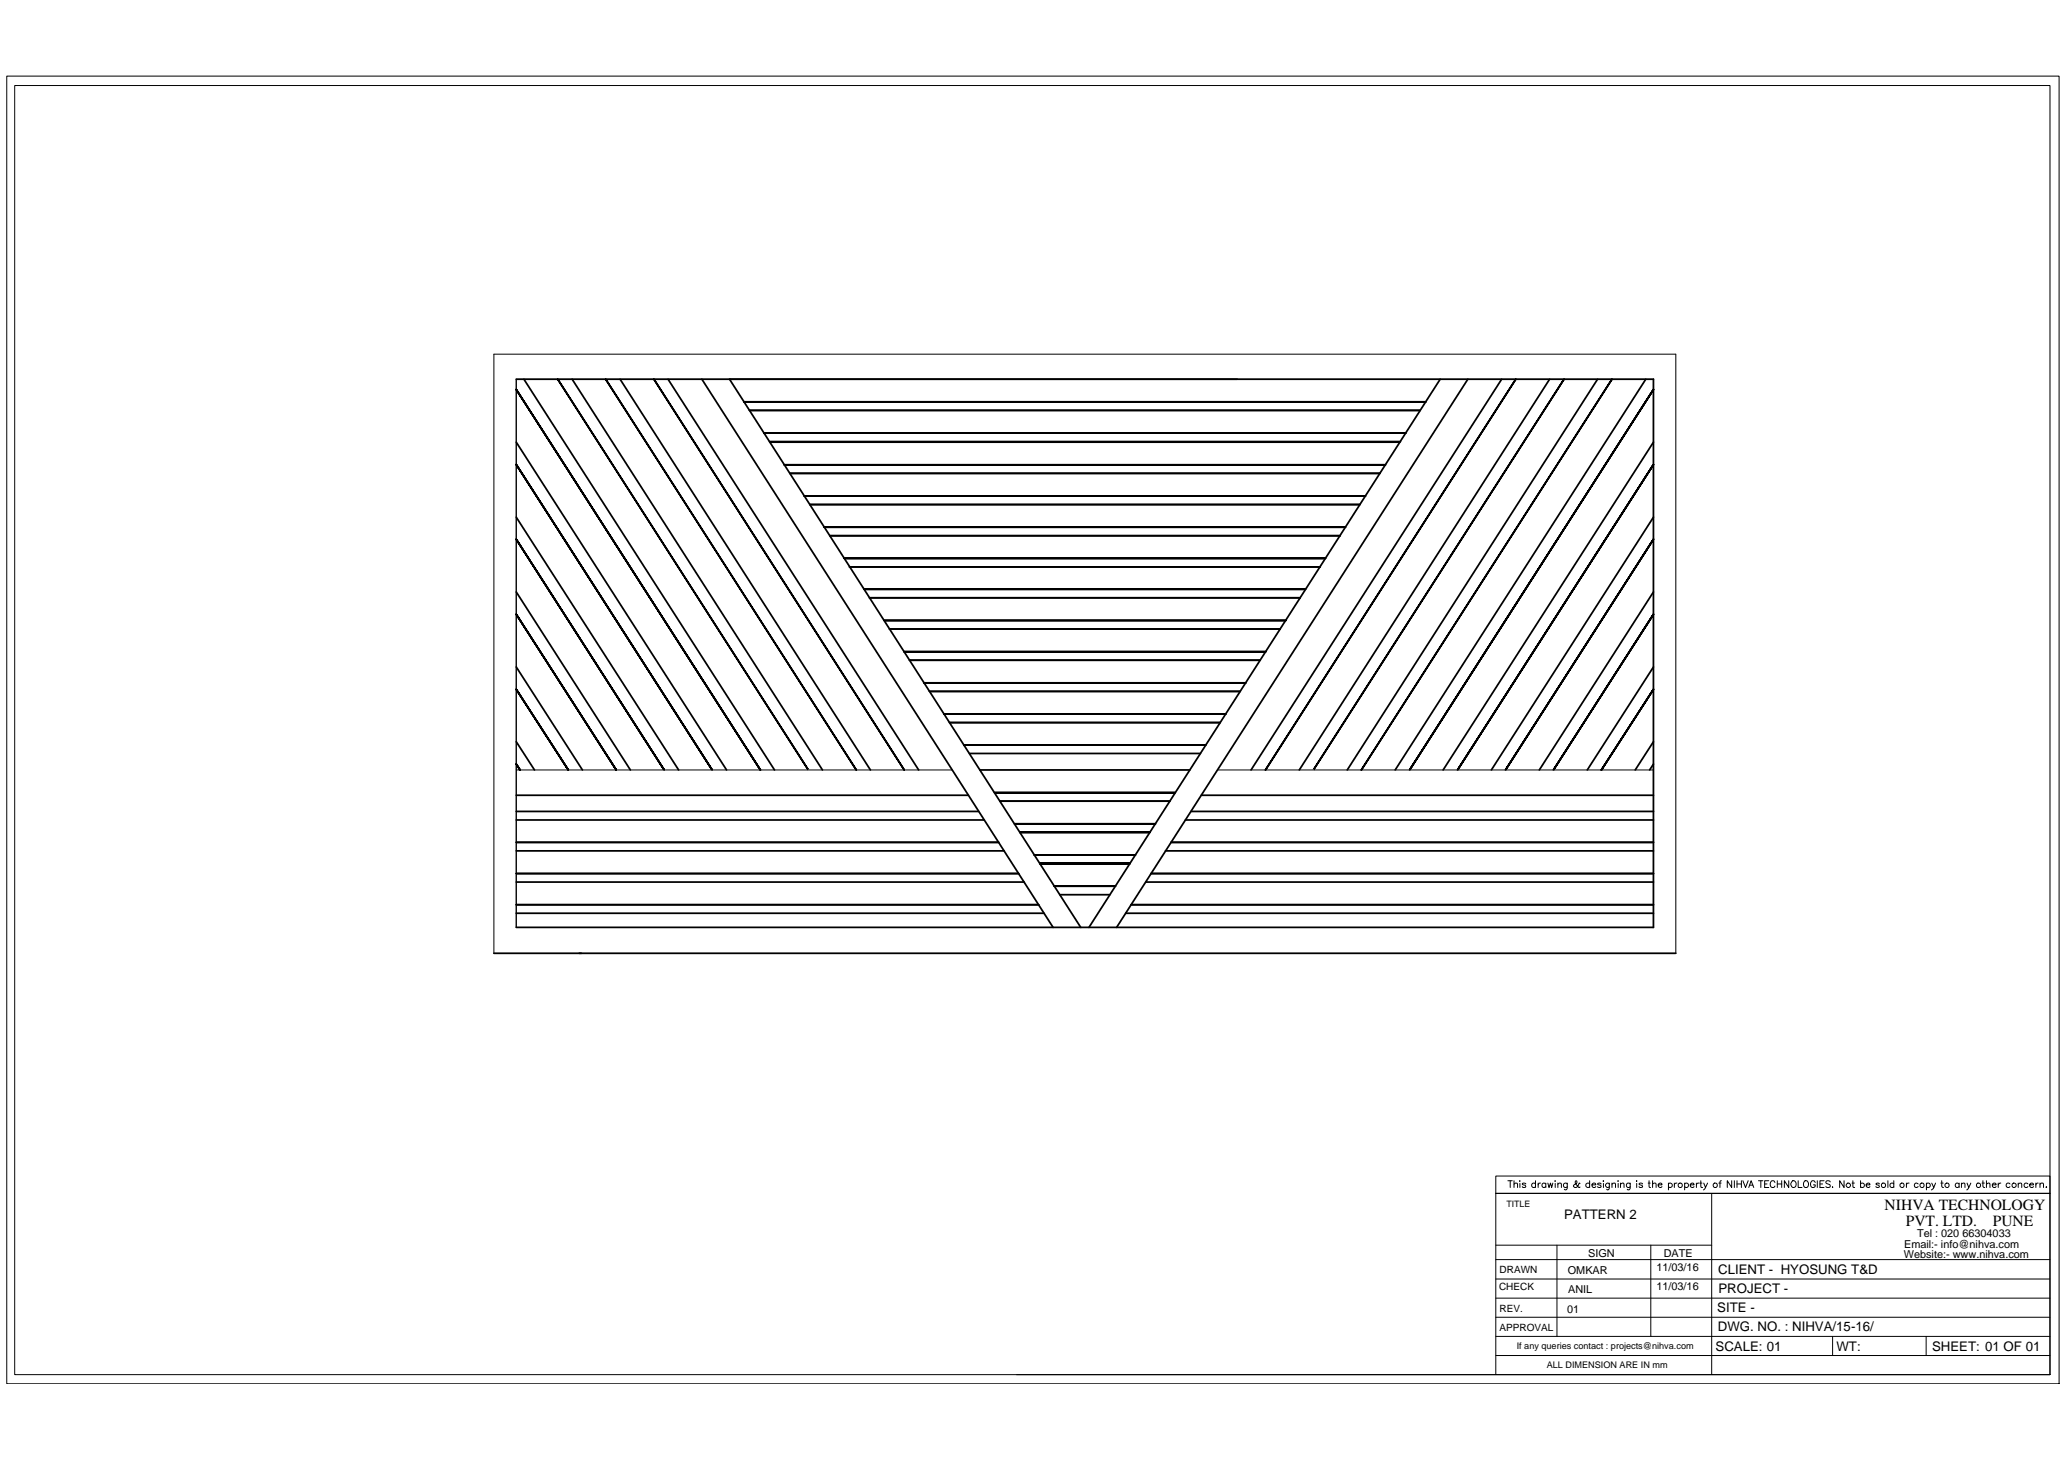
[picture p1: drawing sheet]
<svg xmlns="http://www.w3.org/2000/svg" width="297mm" height="210mm" viewBox="0 0 297 210" stroke-linecap="round" stroke-linejoin="round" font-family="sans-serif">
<!-- layer: 0 -->
<g fill="none" stroke="#000" stroke-width=".14">
<path d="M1 11h295.3v188.1h-295.3zM2.1 12.3h292.9v185.5h-292.9zM74.3 54.6v78.8M238 54.6v78.8M74.3 110.8h62.7M175.2 110.8h62.8M71.1 137.1v-86.1h170.1v86.1M215.3 169.2h79.7v2.5h-79.7zM215.3 179.1h31M217 169.9h.6M217.3 169.9v.9M217.9 170.4l.2-.2 .3 .1v.5"/>
<path d="M217.9 169.9v.9M218.7 169.9v.1zM218.7 170.3v.5M219.6 170.3l-.2-.1-.3 .1v.1l.4 .1 .1 .2-.2 .1-.3-.1M221 170.3a.31 .31 0 0 0-.5 0 .31 .31 0 0 0 0 .5 .31 .31 0 0 0 .5-.1M221 169.9v.9M221.4 170.2v.6M221.7 170.2l-.2 .1-.1 .2M222.5 170.3a.31 .31 0 0 0-.5 0 .31 .31 0 0 0 0 .5 .31 .31 0 0 0 .5-.1M222.5 170.2v.6M222.8 170.2l.1 .6 .2-.6 .2 .6 .2-.6M223.8 169.9v.1z"/>
<path d="M223.8 170.3v.5M224.1 179.1v13.2M224.2 170.4l.2-.2 .3 .1v.5M224.2 170.2v.6M225.6 170.2l-.1 .9-.1 .1-.3-.1M225.6 170.3a.31 .31 0 0 0-.5 0 .31 .31 0 0 0 0 .5 .31 .31 0 0 0 .5-.1M227.4 170.3l-.1-.1a.58 .58 0 0 1-.8 .6l-.1-.1 .1-.2 .4-.4-.1-.2-.1 .1v.3l.5 .5h.1h.1M228.8 170.3a.31 .31 0 0 0-.5 0 .31 .31 0 0 0 0 .5 .31 .31 0 0 0 .5-.1M228.8 169.9v.9M229.1 170.5h.6v-.1a.31 .31 0 0 0-.5-.1 .31 .31 0 0 0 0 .5 .31 .31 0 0 0 .5-.1M230.4 170.3l-.1-.1-.3 .1v.1l.3 .1 .1 .2-.1 .1-.4-.1M230.8 169.9v.1z"/>
<path d="M230.8 170.3v.5M231.6 170.2v.9l-.2 .1-.2-.1M231.6 170.3a.31 .31 0 0 0-.5 0 .31 .31 0 0 0 0 .5 .31 .31 0 0 0 .5-.1M232 170.4l.2-.2 .3 .1v.5M232 170.2v.6M232.9 169.9v.1zM232.9 170.3v.5M233.2 170.4l.3-.2 .2 .1v.5M233.2 170.2v.6M234.6 170.2v.9l-.2 .1-.2-.1M234.6 170.3a.31 .31 0 0 0-.4 0 .31 .31 0 0 0 0 .5 .31 .31 0 0 0 .4-.1M235.5 169.9v.1z"/>
<path d="M235.5 170.3v.5M236.4 170.3l-.2-.1-.3 .1 .4 .3v.2h-.2l-.2-.1M237.2 170.2h.3M237.3 169.9v.8l.1 .1h.1M237.6 179.1v13.2M237.8 170.4l.2-.2 .3 .1v.5M237.8 169.9v.9M238.6 170.5h.6v-.1a.31 .31 0 0 0-.5-.1 .31 .31 0 0 0 0 .5 .31 .31 0 0 0 .5-.1M240.1 170.3a.31 .31 0 0 1 .5 0 .31 .31 0 0 1 0 .5 .31 .31 0 0 1-.5-.1M240.1 170.2v1M241 170.2v.6M241.3 170.2l-.2 .1-.1 .2"/>
<path d="M242.4 170.3a.31 .31 0 0 1 .5 0 .31 .31 0 0 1 0 .5 .31 .31 0 0 1-.5-.1M242.4 170.2v1M243.2 170.5h.6v-.1a.31 .31 0 0 0-.5-.1 .31 .31 0 0 0 0 .5 .31 .31 0 0 0 .5-.1M244.1 170.2v.6M244.5 170.2l-.2 .1-.2 .2M244.6 170.2h.3M244.8 169.9v.8v.1h.2M245.2 170.2l.2 .6 .3-.6M245.4 170.8l-.2 .4M246.3 171.7v26.1M247.4 170.2h.3M247.7 169.9h-.1l-.1 .2v.7"/>
<path d="M249.2 169.9v.9l-.6-.9v.9M249.6 169.9v.9M250 169.9v.9M250 170.3h.6M250.6 169.9v.9M250.8 169.9l.4 .9 .4-.9M251.7 170.8l.3-.9 .4 .9M251.8 170.5h.5M253.1 169.9h.6M253.4 169.9v.9M254 170.3h.3M254.6 169.9h-.6v.9h.6"/>
<path d="M255.4 170.1a.35 .35 0 0 0-.4-.2 .35 .35 0 0 0-.2 .4 .39 .39 0 0 0 .1 .5 .39 .39 0 0 0 .5-.2M255.8 170.3h.6M255.8 169.9v.9M256.4 169.9v.9M257.4 169.9v.9l-.6-.9v.9M257.9 169.9a.46 .46 0 0 1 .6 .5 .46 .46 0 0 1-.6 .4v-.1a.55 .55 0 0 1 0-.8zM258.8 169.9v.9h.5M259.7 169.9a.46 .46 0 0 1 .6 .5 .46 .46 0 0 1-.6 .4l-.2-.3zM261.2 170.1a.34 .34 0 0 0-.4-.2 .34 .34 0 0 0-.2 .4 .39 .39 0 0 0 .1 .5 .39 .39 0 0 0 .5-.2v-.1h-.2M261.5 169.9v.9M261.9 170.3h.4M262.5 169.9h-.6v.9h.6"/>
<path d="M263.4 170l-.1-.1a.35 .35 0 0 0-.5 .2l.5 .3 .1 .2v.1l-.3 .1-.3-.1M263.7 170.8h.1zM265.4 169.9v.9l-.6-.9v.9M266.5 170.2h.4M266.7 169.9v.8v.1h.2M267.8 170.3a.31 .31 0 0 1 .4 0 .31 .31 0 0 1 0 .5 .31 .31 0 0 1-.4-.1M267.8 169.9v.9M268.6 170.5h.5v-.1a.31 .31 0 0 0-.4-.1 .31 .31 0 0 0 0 .5 .31 .31 0 0 0 .4-.1M270.5 170.3l-.2-.1-.3 .1 .3 .2 .2 .2-.1 .1h-.2l-.2-.1M271.7 169.9v.9M272.5 170.3a.31 .31 0 0 0-.4 0 .31 .31 0 0 0 0 .5 .31 .31 0 0 0 .4-.1M272.5 169.9v.9"/>
<path d="M274.4 170.2v.6M274.7 170.2l-.2 .1-.1 .2M276.1 170.3a.31 .31 0 0 0-.5 0 .31 .31 0 0 0 0 .5 .31 .31 0 0 0 .5-.1M277.2 170.3a.31 .31 0 0 1 .5 0 .31 .31 0 0 1 0 .5 .31 .31 0 0 1-.5-.1M277.2 170.2v1M278 170.2l.3 .6 .3-.6M278.3 170.8l-.3 .4M279.3 170.2h.4M279.4 169.9v.8l.3 .1M281.9 170.3a.31 .31 0 0 0-.4 0 .31 .31 0 0 0 0 .5 .31 .31 0 0 0 .4-.1M281.9 170.2v.6M282.3 170.4l.2-.2 .2 .1 .1 .5"/>
<path d="M282.3 170.2v.6M283.1 170.2l.2 .6 .3-.6M283.3 170.8l-.3 .4M285.2 170.2h.4M285.4 169.9v.8l.2 .1M285.9 170.4l.2-.2 .2 .1 .1 .5M285.9 169.9v.9M286.7 170.5h.6v-.1a.31 .31 0 0 0-.5-.1 .31 .31 0 0 0 0 .5 .31 .31 0 0 0 .5-.1M287.6 170.2v.6M288 170.2l-.3 .1-.1 .2M289.3 170.3a.31 .31 0 0 0-.5 0 .31 .31 0 0 0 0 .5 .31 .31 0 0 0 .5-.1M290.4 170.4l.3-.2 .2 .1 .1 .5"/>
<path d="M290.4 170.2v.6M291.8 170.3a.31 .31 0 0 0-.4 0 .31 .31 0 0 0 0 .5 .31 .31 0 0 0 .4-.1M292.1 170.5h.6a.31 .31 0 0 0-.4-.3 .31 .31 0 0 0-.3 .4 .31 .31 0 0 0 .4 .2l.3-.1M293 170.2v.6M293.3 170.2l-.2 .1-.1 .2M293.6 170.4l.2-.2 .2 .1 .1 .5M293.6 170.2v.6M294.4 170.8h.2zM295 171.7v26.1M295 171.7h-79.7v26.1M146.3 197.8h148.7M215.3 189.5h79.7"/>
<path d="M215.3 186.8h79.7M215.3 184h79.7M215.3 181.2h79.7M215.3 192.3h79.7M215.3 195h79.7M263.7 192.3v2.7M277.2 192.3v2.7"/>
<circle cx="241.8" cy="170.5" r=".32"/>
<circle cx="246.8" cy="170.5" r=".32"/>
<circle cx="266" cy="170.5" r=".31"/>
<circle cx="271.1" cy="170.5" r=".32"/>
<circle cx="273.7" cy="170.5" r=".32"/>
<circle cx="276.6" cy="170.5" r=".32"/>
<circle cx="280.2" cy="170.5" r=".32"/>
<circle cx="284.7" cy="170.5" r=".32"/>
<circle cx="289.9" cy="170.5" r=".32"/>
</g>
<g fill="none" stroke="#000" stroke-width=".25">
<path d="M74.3 56l35.1 54.8M74.3 54.6h163.7v78.8h-163.7M75.4 54.6l36.1 56.2M80.3 54.6l36 56.2-36-56.2M82.3 54.6l36.1 56.2M87.2 54.6l36 56.2-36-56.2M89.2 54.6l36.1 56.2M94.1 54.6l36 56.2-36-56.2M96.1 54.6l36.1 56.2M101 54.6l50.6 78.8M105 54.6l50.5 78.8M107.9 59h96.5"/>
<path d="M205.2 57.8h-98.1h98.1M207.3 54.6l-50.6 78.8M211.2 54.6l-50.5 78.8M216.1 54.6l-36.1 56.2M218.1 54.6l-36 56.2 36-56.2M223 54.6l-36 56.2M225.1 54.6l-36.1 56.2 36.1-56.2M229.9 54.6l-36 56.2M232 54.6l-36.1 56.2 36.1-56.2M236.9 54.6l-36.1 56.2M238 56l-35.1 54.8M74.3 66.8l28.2 44"/>
<path d="M74.3 77.6l21.3 33.2M74.3 63.6l30.3 47.2M74.3 74.4l23.4 36.4M110.7 63.5h90.8M110.8 63.6h90.7M113.7 68.1h84.9M116.5 72.6h79.2M119.4 77.1h73.5M193.6 75.8h-75h75M196.5 71.4h-80.8h80.8M199.4 66.9h-86.5h86.5M202.3 62.3h-92.4h92.4"/>
<path d="M238 66.8l-28.2 44M238 77.6l-21.3 33.2M238 63.6l-30.3 47.2M238 74.4l-23.4 36.4M74.3 88.4l14.4 22.4M74.3 99.2l7.5 11.6M74.3 85.2l16.4 25.6M74.3 96l9.5 14.8M122.3 81.6h67.7M125.1 86h62M128 90.5h56.2M130.9 95h50.5"/>
<path d="M133.8 99.5h44.7M179.3 98.2h-46.3h46.3M182.2 93.8h-52.1h52.1M185 89.3h-57.7h57.7M187.9 84.8h-63.5h63.5M190.8 80.3h-69.3h69.3M238 88.4l-14.4 22.4M238 99.2l-7.5 11.6M238 85.2l-16.5 25.6M238 96l-9.6 14.8M74.3 109.9l.5 .9M74.3 114.4h65.1"/>
<path d="M74.3 106.7l2.6 4.1M74.3 118h67.3M74.3 116.7h66.5M136.7 104h38.9M139.5 108.4h33.3M141 110.8h30.2M143.9 115.3h24.5M146.8 119.7h18.7h-18.7M146.8 119.7h18.7M166.3 118.5h-20.3h20.3M169.1 114h-26h26M170.6 118h67.4"/>
<path d="M171.4 116.7h66.6M172.9 114.4h65.1M173.5 107.2h-34.8h34.8M176.4 102.7h-40.6h40.6M238 106.7l-2.7 4.1M238 109.9l-.6 .9M71.1 137.1h170.1M74.3 131.4h75.9M74.3 130.2h75.2M74.3 126.9h73.1M74.3 125.7h72.3M74.3 122.4h70.2"/>
<path d="M74.3 121.2h69.4M149.6 124.2h13zM152.5 128.7h7.2M160.5 127.5h-8.8h8.8M162 131.4h76M162.8 130.2h75.2M163.4 123h-14.6h14.6M164.9 126.9h73.1M165.7 125.7h72.3M167.7 122.4h70.3M168.5 121.2h69.5"/>
</g>
<g font-size="2.2">
<text x="271.2" y="174">NIHVA TECHNOLOGY</text>
<text x="274.3" y="176.4">PVT. LTD.</text>
<text x="286.8" y="176.4">PUNE</text>
</g>
<g font-size="1.9">
<text x="225.1" y="175.3">PATTERN 2</text>
<text x="247.3" y="183.3">CLIENT - HYOSUNG T&amp;D</text>
<text x="247.1" y="188.8">SITE -</text>
<text x="247.2" y="191.5">DWG. NO. : NIHVA/15-16/</text>
<text x="247.3" y="186">PROJECT -</text>
<text x="246.9" y="194.3">SCALE: 01</text>
<text x="264.3" y="194.3">WT:</text>
<text x="278" y="194.3">SHEET: 01 OF 01</text>
</g>
<g font-size="1.6">
<text x="274" y="179.6">Email:- info@nihva.com</text>
<text x="275.9" y="178">Tel : 020 66304033</text>
<text x="225.6" y="183.2">OMKAR</text>
<text x="225.7" y="186">ANIL</text>
<text x="228.6" y="180.8">SIGN</text>
<text x="238.4" y="182.9">11/03/16</text>
<text x="238.4" y="185.7">11/03/16</text>
<text x="239.4" y="180.8">DATE</text>
<text x="274" y="181">Website:- www.nihva.com</text>
<text x="225.6" y="188.8">01</text>
</g>
<g font-size="1.4">
<text x="215.7" y="185.7">CHECK</text>
<text x="215.8" y="183.2">DRAWN</text>
<text x="215.8" y="188.7">REV.</text>
<text x="215.8" y="191.5">APPROVAL</text>
</g>
<g font-size="1.3">
<text x="216.8" y="173.6">TITLE</text>
<text x="218.3" y="194">If any queries contact : projects@nihva.com</text>
<text x="222.6" y="196.8">ALL DIMENSION ARE IN mm</text>
</g>
</svg>
